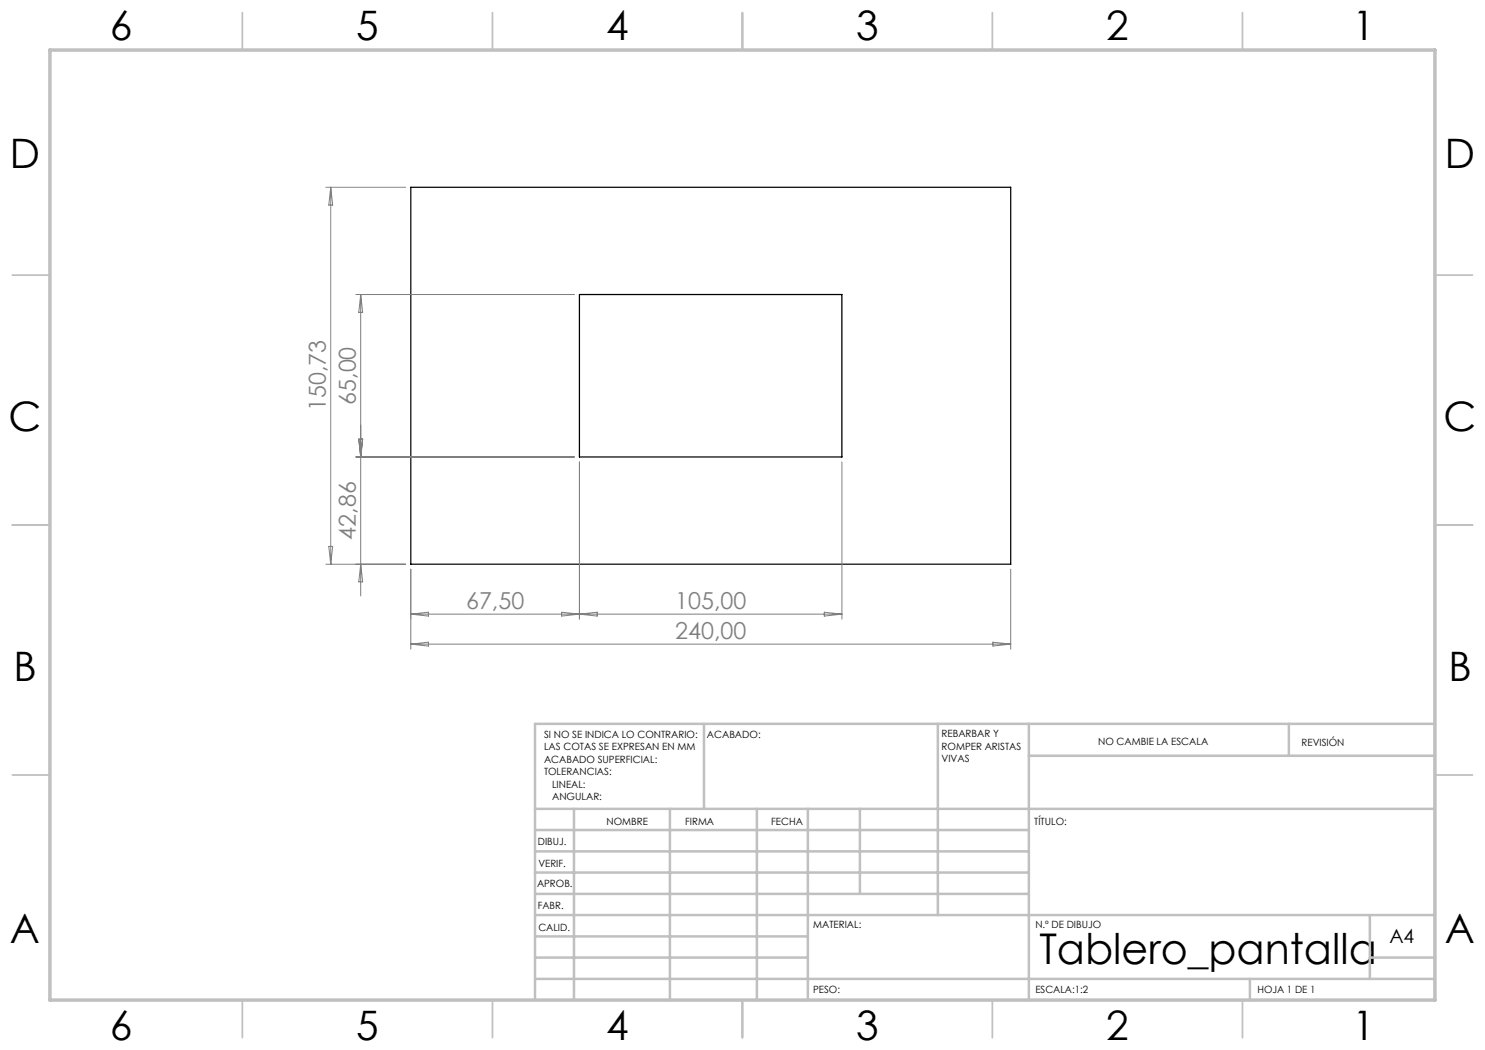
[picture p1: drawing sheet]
<svg xmlns="http://www.w3.org/2000/svg" width="297mm" height="210mm" viewBox="0 0 297 210" stroke-linecap="round" stroke-linejoin="round" font-family="sans-serif">
<path d="M82.2 37.5h119.9v75.3h-119.9zM115.9 58.9h52.5v32.5h-52.5z" fill="none" stroke="#000" stroke-width=".25"/>
<g fill="none" stroke="#808080" stroke-width=".2">
<path d="M65.2 37.5h15.9M66.1 37.5v75.3M66.1 37.5l.4 3.5h-.7zM71.2 58.9h43.7M72.1 58.9v60.3M72.1 58.9l.4 3.6h-.7zM71.2 91.4h43.7M71.8 87.8h.7l-.4 3.6zM115.9 92.4v31.4M168.4 92.4v31.4M65.2 112.8h15.9M65.8 109.3h.7l-.4 3.5z"/>
<path d="M72.1 112.8l.4 3.6h-.7zM82.2 113.8v16M202.1 113.8v16M82.2 122.8h86.2M82.2 122.8l3.5-.4v.8zM82.2 128.8l3.5-.4v.8zM82.2 128.8h119.9M112.3 122.4l7.2 .8v-.8l-7.2 .8zM164.9 122.4l3.5 .4-3.5 .4zM198.6 128.4l3.5 .4-3.5 .4z"/>
</g>
<g fill="none" stroke="#c0c0c0" stroke-width=".35">
<path d="M48.5 2.5v7.5M98.5 2.5v7.5M148.5 2.5v7.5M198.5 2.5v7.5M248.5 2.5v7.5M2.5 55h7.5M287 55h7.5M2.5 105h7.5M287 105h7.5M2.5 155h7.5M287 155h7.5M48.5 200v7.5"/>
<path d="M98.5 200v7.5M148.5 200v7.5M198.5 200v7.5M248.5 200v7.5"/>
</g>
<g fill="none" stroke="#c0c0c0" stroke-width=".5">
<path d="M140.8 144.8v17M187.6 144.8v38.2M205.8 144.8v55.2M205.8 151.2h81.2M257.8 144.8v6.4M287 144.8h-180v55.2M107 161.8h180M107 178.8h98.8M107 174.5h98.8M107 170.3h98.8M107 166h98.8M114.8 161.8v38.2"/>
<path d="M134 161.8v38.2M151.4 161.8v38.2M161.6 161.8v38.2M172 161.8v17M107 195.8h180M107 191.5h54.6M107 187.3h54.6M107 183h180M250 195.8v4.2M274 191.5h13M274 183v12.8"/>
</g>
<path d="M10 10h277v190h-277z" fill="none" stroke="#c0c0c0" stroke-width=".7"/>
<text font-size="8.5" x="207.9" y="192.7">Tablero_pantalla</text>
<g font-size="8.1">
<text x="22" y="8">6</text>
<text x="71.2" y="8">5</text>
<text x="121.2" y="8">4</text>
<text x="171.2" y="8">3</text>
<text x="221.2" y="8">2</text>
<text x="270.5" y="8">1</text>
<text x="2" y="33.6">D</text>
<text x="289" y="33.6">D</text>
<text x="1.7" y="86.1">C</text>
<text x="288.7" y="86.1">C</text>
<text x="2.7" y="136.1">B</text>
<text x="289.7" y="136.1">B</text>
<text x="2" y="188.6">A</text>
<text x="289" y="188.6">A</text>
<text x="22" y="208">6</text>
<text x="71.2" y="208">5</text>
<text x="121.2" y="208">4</text>
<text x="171.2" y="208">3</text>
<text x="221.2" y="208">2</text>
<text x="270.5" y="208">1</text>
</g>
<g font-size="4.7" fill="#808080">
<text x="65.2" y="82.2" transform="rotate(-90 65.2 82.2)">150,73</text>
<text x="71.2" y="81" transform="rotate(-90 71.2 81)">65,00</text>
<text x="71.2" y="107.9" transform="rotate(-90 71.2 107.9)">42,86</text>
<text x="93.2" y="121.8">67,50</text>
<text x="135.1" y="121.8">105,00</text>
<text x="135.1" y="127.8">240,00</text>
</g>
<text font-size="3.9" x="277.9" y="188.5">A4</text>
<g font-size="2">
<text x="108.8" y="147.6">SI NO SE INDICA LO CONTRARIO:</text>
<text x="141.4" y="147.6">ACABADO:</text>
<text x="188.3" y="147.5">REBARBAR Y</text>
<text x="188.3" y="150">ROMPER ARISTAS</text>
<text x="219.6" y="149">NO CAMBIE LA ESCALA</text>
<text x="260.3" y="149.2">REVISIÓN</text>
<text x="108.8" y="150.1">LAS COTAS SE EXPRESAN EN MM</text>
<text x="108.8" y="152.6">ACABADO SUPERFICIAL:</text>
<text x="108.8" y="155.1">TOLERANCIAS:</text>
<text x="188.3" y="152.5">VIVAS</text>
<text x="110.4" y="157.6">LINEAL:</text>
<text x="110.4" y="160.1">ANGULAR:</text>
<text x="121.3" y="165">NOMBRE</text>
<text x="137" y="164.9">FIRMA</text>
<text x="154.2" y="164.9">FECHA</text>
<text x="206.9" y="164.9">TÍTULO:</text>
<text x="107.6" y="169.1">DIBUJ.</text>
<text x="107.7" y="173.3">VERIF.</text>
<text x="107.4" y="177.4">APROB.</text>
<text x="107.5" y="181.8">FABR.</text>
<text x="162.6" y="185.5">MATERIAL:</text>
<text x="207.1" y="185.5">N.º DE DIBUJO</text>
<text x="107.7" y="186.1">CALID.</text>
<text x="162.6" y="198.5">PESO:</text>
<text x="207.1" y="198.6">ESCALA:1:2</text>
<text x="251.5" y="198.6">HOJA 1 DE 1</text>
</g>
</svg>
